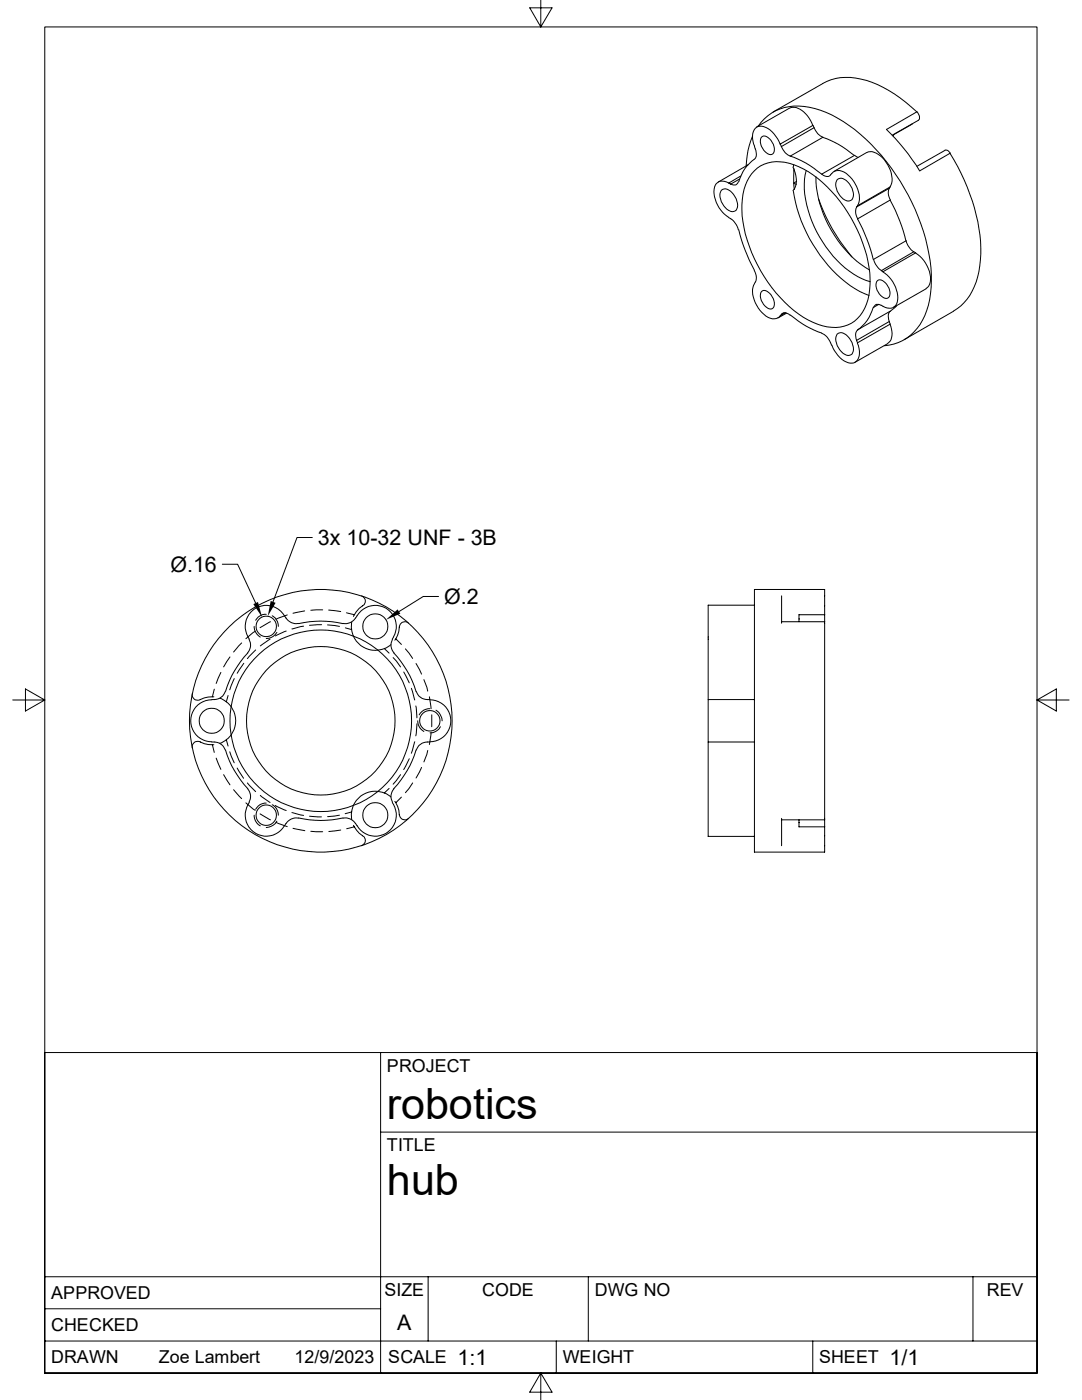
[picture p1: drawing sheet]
<svg xmlns="http://www.w3.org/2000/svg" width="216mm" height="279mm" viewBox="0 0 216 279" stroke-linecap="round" stroke-linejoin="round" font-family="sans-serif">
<g fill="none" stroke="#000" stroke-width=".2">
<path d="M107.9 0v5.4l-2.2-3.8h4.5l-2.3 3.8M164.1 16.7a11.5 11.5 0 0 1 9.9-.3 27.4 27.4 0 0 1 8.9 5.9M164.2 16.7l-9.9 5.7M143.9 38a1.71 1.71 0 0 1 2.5 .8 2.84 2.84 0 0 1 .5 3.2 1.71 1.71 0 0 1-2.5-.9 2.84 2.84 0 0 1-.5-3.1zM145.4 36.5a1.8 1.8 0 0 0-2.1-.2 1.8 1.8 0 0 0-.8 2 6.6 6.6 0 0 0 2.9 5.1M147.3 36.3a.9 .9 0 0 1-1.5 .4M147.6 35.7l-1.8 1-.4-.2M147.8 35.1l-2.4 1.4M149.3 32.9l-6 3.4M150.2 27.2l-.9 2.8-.4 3.1M150.5 34.1a7.2 7.2 0 0 1 8-1.2 23.5 23.5 0 0 1 11.4 10.7 23.7 23.7 0 0 1 3.5 15.2 7.2 7.2 0 0 1-5.8 6.5 12.6 12.6 0 0 1-9.2-3.3 29.7 29.7 0 0 1-10.3-18.9 12.2 12.2 0 0 1 1.9-8.4zM150.5 29.2a2.23 2.23 0 0 1 0 2.6 8 8 0 0 0-3.1 4.5"/>
<path d="M151.3 25.2a9.5 9.5 0 0 1 10.2-3.8 25.8 25.8 0 0 1 13.3 8.5 41.5 41.5 0 0 1 11 24.8 15.9 15.9 0 0 1-2.8 10.9 8.9 8.9 0 0 1-6.6 3.4M152 27.3a1.61 1.61 0 0 1 2.1 1.1 1.66 1.66 0 0 1-.1 2.4 2.55 2.55 0 0 1-2.3-2.7zM155.7 28.8a5 5 0 0 0-4.1-3.6 1.95 1.95 0 0 0-1.4 2.4l.4 1.6M155.9 29.3a3.1 3.1 0 0 0 1.8 1.9M157.5 21.6l-6.5 3.7M157.6 21.6a3.2 3.2 0 0 1 3.5 1.5l1.1 1.9M158.2 33.4a4.3 4.3 0 0 1 0 4.6M158.3 38.1a29.1 29.1 0 0 0 12.3 19.5l2.8 1.4M158.4 36.6l.5 .2M158.4 32.9l-.1 .5M158.5 33.7l-.1 2.7 .1 1.4M158.5 34l-.1 .1"/>
<path d="M159 36.2l-.6 .3M160.9 34a16.1 16.1 0 0 0 1.1 10.1 21 21 0 0 0 10.8 11.9l.9 .2M162.4 25.5l-.2-.5-6.5 3.7 .2 .6M162.4 25.5l-6.5 3.8M162.4 25.5a3.1 3.1 0 0 0 1.8 1.9l-6.5 3.8M162.8 35.3a22.9 22.9 0 0 0 10.7 18.6M163.3 39.7a37.1 37.1 0 0 0 6.7 11.6M164.2 27.4a18.8 18.8 0 0 1 6.3 3.6l-6.5 3.8a18.8 18.8 0 0 0-6.3-3.6M165.9 34.7a2.1 2.1 0 0 1 3.3 .2 5.9 5.9 0 0 1 2.1 5.8l-.2 .3M165.9 34.6a1.12 1.12 0 0 1-1.9 .2M166.4 34.2l6.6-3.8a2.9 2.9 0 0 1 3.1 1.1 5.7 5.7 0 0 1 1.7 5.4l-.2 .4M167 35.9a1.71 1.71 0 0 1 2.5 .8 2.84 2.84 0 0 1 .5 3.1 1.71 1.71 0 0 1-2.4-.8 2.84 2.84 0 0 1-.6-3.1z"/>
<path d="M170.5 31l.7 .4M177.5 37.6a2.36 2.36 0 0 0 .2 2.3M177.6 39.9l-6.5 3.8a33.2 33.2 0 0 1 3.1 8.1M177.6 40a33.2 33.2 0 0 1 3.2 8M178.1 27l5.2-3a1.23 1.23 0 0 0-.3-1.7l-6.1 3.5a42.5 42.5 0 0 1 6.6 8.3M178.4 26.9l-.2 .2M182 24.7l-3.7 2.2M188.6 30h.5l.5 .6-6 3.5M188.6 30l-5.6 3.2M189.6 30.6a38 38 0 0 1 6.1 20.2 14.3 14.3 0 0 1-3.3 9.6l-.7 .6-1.4 1.1M145.4 43.4a3.6 3.6 0 0 1 1.9 2.4M147.4 45.8a33.2 33.2 0 0 0 3.1 8.1"/>
<path d="M150.5 54a2.47 2.47 0 0 1-.1 2.9 6 6 0 0 0 2.4 6.2 2.01 2.01 0 0 0 2.9-.1M152 58.1a1.61 1.61 0 0 1 2.1 1.2 1.66 1.66 0 0 1-.1 2.3 2.55 2.55 0 0 1-2.3-2.7zM170.9 41.4a2.36 2.36 0 0 0 .3 2.3M171.1 41.1l6.5-3.8-.2 .3-6.5 3.7zM174.3 51.8a3.9 3.9 0 0 0 1.6 2.2M175.1 56a1.61 1.61 0 0 1 2.1 1.1 1.66 1.66 0 0 1-.1 2.4 2.55 2.55 0 0 1-2.3-2.7zM176.2 54.3a5.9 5.9 0 0 1 2.7 6.4 1.77 1.77 0 0 1-2.7 .4l-.3-.2M180.8 48l-6.5 3.8M180.8 48a3.9 3.9 0 0 0 1.5 2.2M182.3 50.2l.4 .3M182.3 50.2l-6.4 3.8 .3 .2 6.5-3.7M182.7 50.5a6.4 6.4 0 0 1 2.9 5.8 1.72 1.72 0 0 1-.8 1.3"/>
<path d="M184.8 57.6l-6.5 3.7M155.9 62.8a1.14 1.14 0 0 1 1.7 .1M156.5 62.4l-.6 .3-.2 .3 1.1-.6M157 62.5l-1.8 1M157.7 62.9a18.8 18.8 0 0 0 6.3 3.6M164 66.5a3.4 3.4 0 0 1 1.9 2.4M167 66.7a1.71 1.71 0 0 1 2.5 .8 2.84 2.84 0 0 1 .5 3.2 1.71 1.71 0 0 1-2.4-.9 2.84 2.84 0 0 1-.6-3.1zM170.9 67.9l6.5-3.7 .2 .5-6.5 3.7zM171.1 68.5a3.2 3.2 0 0 1-.4 3.8 2.71 2.71 0 0 1-3.1-1l-1.1-1.3-.5-1.1M174.2 61.3a9.5 9.5 0 0 1-3.3 4.9l-.2 .8 .2 .9M175.3 60.7l-1 .6M175.9 61a.9 .9 0 0 0-1.6 .4"/>
<path d="M177.1 68.6l-6.5 3.7M177.6 64.7a3.1 3.1 0 0 1-.5 3.8M177.6 62.1l-6.5 3.7M178.9 61l-.6 .6a1.77 1.77 0 0 0-.8 2.6M190.3 62.1l-9.9 5.7M44.4 112.6h3l3.6 7.8M62.3 107.3h-3l-4.8 12.8M72.1 118.9a1.09 1.09 0 0 1 .8 .9 1.09 1.09 0 0 1-.6 1.1 5.2 5.2 0 0 0-1.8 2.1M87.5 119h-3l-4.9 3M156 118.9v5.5M2.5 139.7h6.4l-3.8-2.2v4.4l3.8-2.2M38.4 138.4a1.1 1.1 0 0 0 .4 1.1 1.1 1.1 0 0 0 1.2 .1 5.2 5.2 0 0 1 2.7-.5"/>
<path d="M42.2 139.7a4.2 4.2 0 0 0-4.1 4.4 4.2 4.2 0 0 0 4.7 4 2.41 2.41 0 0 1 2.2 1.6M42.8 137.5l-.4 1.6M43.9 139.4a4.8 4.8 0 0 1 3.1 4.4 4.8 4.8 0 0 1-3.1 4.5M44.1 134.2l-1 2.2M45 138a2.48 2.48 0 0 1-2.8 1.6M45.5 138.8l-.3 1.2M45.9 131.1l-1.3 2M46.7 135.4l-.9 2.3M48.2 128.3l-1.6 1.8M48.6 132.4l-1.3 2M49.4 130.3a19.6 19.6 0 0 0-4.4 7.7M49.7 127.6a2.3 2.3 0 0 1-.3 2.7"/>
<path d="M50.7 125v.2a2.52 2.52 0 0 0 1.2 1.9M50.9 126l-1.8 1.5M51 129.7l-1.6 1.7M53.1 122.6a2.33 2.33 0 0 0-2.1 1.2M53.9 127.6l-2 1.3M54 124.1l-2.1 1.2M54.3 122.9a2.43 2.43 0 0 1 1.2 2.1M55.2 126.2v.1a2.35 2.35 0 0 1-2.1 1.1M57.1 123.4a4.2 4.2 0 0 0-6-2.1 4.2 4.2 0 0 0-1.4 6.3M57.1 123.3a2.4 2.4 0 0 0 2.5 1.1M57.1 125.9l-2.2 1M57.3 122.7l-2.2 .9"/>
<path d="M59.6 124.5a19.7 19.7 0 0 1 8.9 0M60.6 125l-2.3 .5M60.8 121.9l-2.3 .5M64.2 124.7l-2.4 .1M64.4 121.7l-2.4 .1M65.4 124.7l2.3 .3M65.6 121.8l2.4 .2M68.9 125.3l1.2 .3M69.1 122.3l1.6 .4M70.2 124.2a4.8 4.8 0 0 0 2.3 5 4.8 4.8 0 0 0 5.5-.5M71 123.4a4.2 4.2 0 0 1 6-2.1 4.2 4.2 0 0 1 1.3 6.3M71 123.3a2.4 2.4 0 0 1-2.5 1.1"/>
<path d="M76.7 129.5l.9 .8M78.3 127.6a2.3 2.3 0 0 0 .3 2.7M78.4 131.2l1.5 1.9M78.6 130.3a19.6 19.6 0 0 1 4.4 7.7M79 127.5l1.1 1.1M80.6 134.1l1.1 2.2M80.9 129.5l1.4 1.9M81.5 124.4a1.11 1.11 0 0 0-1.1-.2 1.11 1.11 0 0 0-.7 .9 4.5 4.5 0 0 1-.9 2.7M82.1 137.4l.7 2.3M83 132.4l1.1 2.1M83.1 138a2.48 2.48 0 0 0 2.7 1.6M84.6 135.6l.7 2.3"/>
<path d="M85.7 139.1l.3 2.3M85.8 139.7a4.2 4.2 0 0 1 4.2 4.4 4.2 4.2 0 0 1-4.7 4 2.41 2.41 0 0 0-2.2 1.6M141.3 139.6h9.2M150.5 120.8h-9.2v27.3M156 124.1h8.5M159.4 123.5h.1M164.5 122.7h-5.1v1.4M164.5 122.7v1.4M164.5 124.1v39.5M164.5 122.7v-5.1h-14v52.5h14v-5.1M206.9 139.7l3.9 2.2v-4.4l-3.9 2.2h6.4M42.4 148.6l.4 1.6"/>
<path d="M42.7 148.6a6.1 6.1 0 0 1-3.1-.6 1.12 1.12 0 0 0-1.2 1.3M43.1 151.3l1 2.2M44.6 154.6l1.3 2M45 149.7a19.6 19.6 0 0 0 4.4 7.7M45.2 147.7l.3 1.2M45.8 150l.9 2.2M46.6 157.6l1.6 1.8M47.3 153.3l1.3 2M49.4 156.3l1.6 1.7M49.4 157.4a2.3 2.3 0 0 1 .3 2.7M51.9 158.7l2 1.4M77.6 157.4l-.9 .8"/>
<path d="M78 159a4.8 4.8 0 0 0-5.5-.4 4.8 4.8 0 0 0-2.3 5M78.6 157.4a2.3 2.3 0 0 0-.3 2.7M78.8 159.9a6.3 6.3 0 0 1 1 3 1.09 1.09 0 0 0 1.7 .4M79.9 154.6l-1.5 1.9M80.1 159.1l-1.1 1.1M81.7 151.4l-1.1 2.2M82.3 156.3l-1.4 1.9M82.8 148l-.7 2.3M83 140.9l.2 2.4M83 149.7a19.6 19.6 0 0 1-4.4 7.7M83.2 144.4l-.2 2.5M83.4 143.8v.3a2.31 2.31 0 0 0 1.2 1.9"/>
<path d="M84.1 153.2l-1.1 2.1M85.3 149.8l-.7 2.3M85.8 141.4a2.26 2.26 0 0 0-2.1 1.3M86 146.2l-.3 2.4M86.1 142.7v2.3M87 141.7a2.68 2.68 0 0 1 1.2 2.1M87.9 145a2.35 2.35 0 0 1-2.1 1.3M150.5 148.1h-9.2v18.8h9.2M49.1 160.2l1.8 1.5M49.7 160.1a4.2 4.2 0 0 0 1.1 6.1 4.2 4.2 0 0 0 6-1.4M50.7 162.7v.2a2.32 2.32 0 0 0 1.2 1.9M51.9 162.4l2.1 1.2"/>
<path d="M53.1 160.3a2.26 2.26 0 0 0-2.1 1.2M54.3 160.6a2.29 2.29 0 0 1 1.2 2.1M54.9 160.7l2.2 1.1M55.1 164.1l2.2 .9M55.2 163.9a2.49 2.49 0 0 1-2.1 1.2M57.1 164.3l-.3 .5M58.3 162.2l2.3 .5M58.5 165.3l2.3 .5M59.6 163.3a2.4 2.4 0 0 0-2.5 1.1M59.6 163.2a19.7 19.7 0 0 0 8.9 0M61.8 162.9l2.3 .1M62 165.9l2.4 .1"/>
<path d="M67.7 162.7l-2.3 .3M68 165.7l-2.4 .2M68.5 163.3a2.4 2.4 0 0 1 2.5 1.1M70.1 162.1l-1.2 .3M70.5 164.7a5.4 5.4 0 0 0 2.2 2.3 1.12 1.12 0 0 1-.6 1.8M70.7 165l-1.5 .4M71 164.3l.2 .5M78.3 160.1a4.2 4.2 0 0 1-1.1 6.1 4.2 4.2 0 0 1-6-1.4M156 163.3v5.5M156 163.6h8.5M159.4 163.6v1.4h5.1M159.4 164.2h.1"/>
<path d="M164.5 163.6v1.4M75.9 210.1v63.9M75.9 225.9h131M8.9 254.8h198M85.4 254.8v12.8M117.4 254.8v12.8M194.1 254.8v12.8M8.9 274v-268.6h198v268.6M8.9 274v-63.9h198v63.9M8.9 274h198M8.9 267.6h198M8.9 261.2h67"/>
<path d="M107.9 274l2.3 3.8h-4.5l2.2-3.8v5.4M111 267.6v6.4M162.2 267.6v6.4"/>
<circle cx="53.1" cy="125" r="2.04"/>
<circle cx="74.9" cy="125" r="2.51"/>
<circle cx="42.2" cy="143.8" r="2.51"/>
<circle cx="64" cy="143.8" r="18.1"/>
<circle cx="64" cy="143.8" r="26.2"/>
<circle cx="64" cy="143.8" r="14.8"/>
<circle cx="85.8" cy="143.8" r="2.04"/>
<circle cx="53.1" cy="162.7" r="2.04"/>
<circle cx="74.9" cy="162.7" r="2.51"/>
</g>
<path d="M50.5 120.6l1-.5 .8 3zM54 119.9l1 .4-1.6 2.7zM77 123.7l2.3-2.1 .6 .9z" fill="#000"/>
<g font-size="8.6">
<text x="77.2" y="223.4">robotics</text>
<text x="77.2" y="238.5">hub</text>
</g>
<g font-size="4.3">
<text x="63.4" y="108.8">3x 10-32 UNF - 3B</text>
<text x="34" y="114.1">Ø.16</text>
<text x="88.6" y="120.5">Ø.2</text>
<text x="79.2" y="265.4">A</text>
<text x="91.3" y="272.3">1:1</text>
<text x="177.5" y="272.3">1/1</text>
</g>
<g font-size="3.6">
<text x="77.2" y="213.9">PROJECT</text>
<text x="77.2" y="229.7">TITLE</text>
<text x="10.2" y="259.3">APPROVED</text>
<text x="76.7" y="258.7">SIZE</text>
<text x="96.2" y="258.7">CODE</text>
<text x="118.7" y="258.7">DWG NO</text>
<text x="196.9" y="258.7">REV</text>
<text x="10.2" y="265.7">CHECKED</text>
<text x="10.2" y="272.1">DRAWN</text>
<text x="31.7" y="272.1">Zoe Lambert</text>
<text x="58.8" y="272.1">12/9/2023</text>
<text x="77.5" y="272.1">SCALE</text>
<text x="112.3" y="272.1">WEIGHT</text>
<text x="163.5" y="272.1">SHEET</text>
</g>
</svg>
